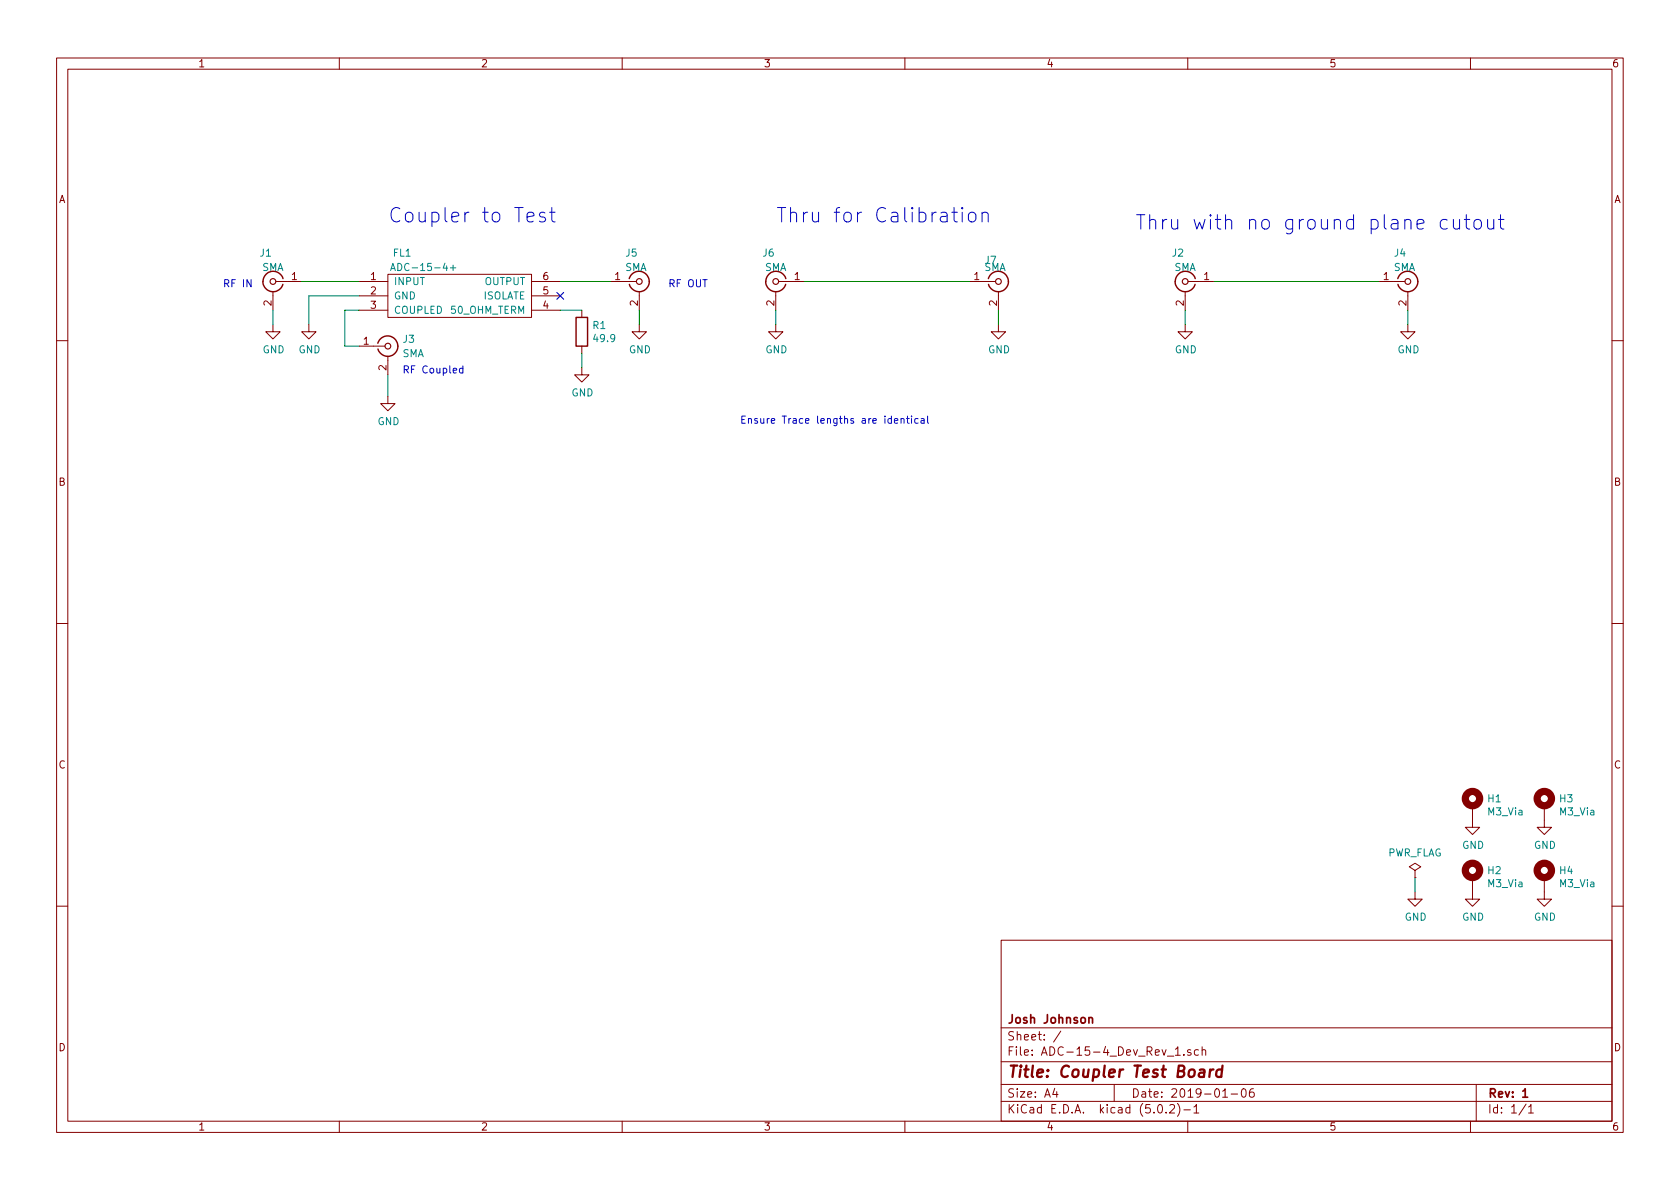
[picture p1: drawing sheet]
EESchema Schematic File Version 4
LIBS:ADC-15-4_Dev_Rev_1-cache
EELAYER 26 0
EELAYER END
$Descr A4 11693 8268
encoding utf-8
Sheet 1 1
Title "Coupler Test Board"
Date "2019-01-06"
Rev "1"
Comp "Josh Johnson"
Comment1 ""
Comment2 ""
Comment3 ""
Comment4 ""
$EndDescr
$Comp
L VNA_Symbols:ADC-15-4+ FL1
U 1 1
P 3150 1900
F 0 "FL1" H 2800 2050 50  0000 C CNN
F 1 "ADC-15-4+" H 2950 1950 50  0000 C CNN
F 2 "VNA_Footprints:CD542" H 3150 1900 50  0001 C CNN
F 3 "" H 3150 1900 50  0001 C CNN
	1    3150 1900
	1    0    0    -1  
$EndComp
$Comp
L Connector:Conn_Coaxial J1
U 1 1
P 1900 1950
F 0 "J1" H 1950 2150 50  0000 C CNN
F 1 "SMA" H 1900 2050 50  0000 C CNN
F 2 "VNA_Footprints:SMA_EDGE_MOUNT" H 1900 1950 50  0001 C CNN
F 3 " ~" H 1900 1950 50  0001 C CNN
	1    1900 1950
	-1   0    0    -1  
$EndComp
$Comp
L Connector:Conn_Coaxial J5
U 1 1
P 4450 1950
F 0 "J5" H 4350 2150 50  0000 L CNN
F 1 "SMA" H 4350 2050 50  0000 L CNN
F 2 "VNA_Footprints:SMA_EDGE_MOUNT" H 4450 1950 50  0001 C CNN
F 3 " ~" H 4450 1950 50  0001 C CNN
	1    4450 1950
	1    0    0    -1  
$EndComp
Wire Wire Line
	2100 1950 2500 1950
Wire Wire Line
	3900 1950 4250 1950
NoConn ~ 3900 2050
$Comp
L Device:R R1
U 1 1
P 4050 2300
F 0 "R1" H 4120 2346 50  0000 L CNN
F 1 "49.9" H 4120 2255 50  0000 L CNN
F 2 "Resistor_SMD:R_0603_1608Metric" V 3980 2300 50  0001 C CNN
F 3 "~" H 4050 2300 50  0001 C CNN
	1    4050 2300
	1    0    0    -1  
$EndComp
$Comp
L power:GND #PWR05
U 1 1
P 4050 2550
F 0 "#PWR05" H 4050 2300 50  0001 C CNN
F 1 "GND" H 4055 2377 50  0000 C CNN
F 2 "" H 4050 2550 50  0001 C CNN
F 3 "" H 4050 2550 50  0001 C CNN
	1    4050 2550
	1    0    0    -1  
$EndComp
$Comp
L power:GND #PWR07
U 1 1
P 4450 2250
F 0 "#PWR07" H 4450 2000 50  0001 C CNN
F 1 "GND" H 4455 2077 50  0000 C CNN
F 2 "" H 4450 2250 50  0001 C CNN
F 3 "" H 4450 2250 50  0001 C CNN
	1    4450 2250
	1    0    0    -1  
$EndComp
$Comp
L power:GND #PWR02
U 1 1
P 2150 2250
F 0 "#PWR02" H 2150 2000 50  0001 C CNN
F 1 "GND" H 2155 2077 50  0000 C CNN
F 2 "" H 2150 2250 50  0001 C CNN
F 3 "" H 2150 2250 50  0001 C CNN
	1    2150 2250
	1    0    0    -1  
$EndComp
$Comp
L power:GND #PWR01
U 1 1
P 1900 2250
F 0 "#PWR01" H 1900 2000 50  0001 C CNN
F 1 "GND" H 1905 2077 50  0000 C CNN
F 2 "" H 1900 2250 50  0001 C CNN
F 3 "" H 1900 2250 50  0001 C CNN
	1    1900 2250
	1    0    0    -1  
$EndComp
Wire Wire Line
	1900 2250 1900 2150
Wire Wire Line
	4450 2150 4450 2250
Wire Wire Line
	3900 2150 4050 2150
Wire Wire Line
	4050 2450 4050 2550
Wire Wire Line
	2500 2050 2150 2050
Wire Wire Line
	2150 2050 2150 2250
$Comp
L Connector:Conn_Coaxial J3
U 1 1
P 2700 2400
F 0 "J3" H 2800 2450 50  0000 L CNN
F 1 "SMA" H 2800 2350 50  0000 L CNN
F 2 "VNA_Footprints:SMA_EDGE_MOUNT" H 2700 2400 50  0001 C CNN
F 3 " ~" H 2700 2400 50  0001 C CNN
	1    2700 2400
	1    0    0    -1  
$EndComp
Wire Wire Line
	2500 2150 2400 2150
Wire Wire Line
	2400 2150 2400 2400
Wire Wire Line
	2400 2400 2500 2400
$Comp
L power:GND #PWR04
U 1 1
P 2700 2750
F 0 "#PWR04" H 2700 2500 50  0001 C CNN
F 1 "GND" H 2705 2577 50  0000 C CNN
F 2 "" H 2700 2750 50  0001 C CNN
F 3 "" H 2700 2750 50  0001 C CNN
	1    2700 2750
	1    0    0    -1  
$EndComp
Wire Wire Line
	2700 2750 2700 2600
$Comp
L Connector:Conn_Coaxial J2
U 1 1
P 8250 1950
F 0 "J2" H 8300 2150 50  0000 C CNN
F 1 "SMA" H 8250 2050 50  0000 C CNN
F 2 "VNA_Footprints:SMA_EDGE_MOUNT" H 8250 1950 50  0001 C CNN
F 3 " ~" H 8250 1950 50  0001 C CNN
	1    8250 1950
	-1   0    0    -1  
$EndComp
$Comp
L power:GND #PWR03
U 1 1
P 8250 2250
F 0 "#PWR03" H 8250 2000 50  0001 C CNN
F 1 "GND" H 8255 2077 50  0000 C CNN
F 2 "" H 8250 2250 50  0001 C CNN
F 3 "" H 8250 2250 50  0001 C CNN
	1    8250 2250
	1    0    0    -1  
$EndComp
Wire Wire Line
	8250 2250 8250 2150
$Comp
L Connector:Conn_Coaxial J4
U 1 1
P 9800 1950
F 0 "J4" H 9700 2150 50  0000 L CNN
F 1 "SMA" H 9700 2050 50  0000 L CNN
F 2 "VNA_Footprints:SMA_EDGE_MOUNT" H 9800 1950 50  0001 C CNN
F 3 " ~" H 9800 1950 50  0001 C CNN
	1    9800 1950
	1    0    0    -1  
$EndComp
$Comp
L power:GND #PWR06
U 1 1
P 9800 2250
F 0 "#PWR06" H 9800 2000 50  0001 C CNN
F 1 "GND" H 9805 2077 50  0000 C CNN
F 2 "" H 9800 2250 50  0001 C CNN
F 3 "" H 9800 2250 50  0001 C CNN
	1    9800 2250
	1    0    0    -1  
$EndComp
Wire Wire Line
	9800 2150 9800 2250
Wire Wire Line
	8450 1950 9600 1950
Text Notes 5150 2950 0    50   ~ 0
Ensure Trace lengths are identical\n
$Comp
L power:PWR_FLAG #FLG0101
U 1 1
P 9850 6100
F 0 "#FLG0101" H 9850 6175 50  0001 C CNN
F 1 "PWR_FLAG" H 9850 6274 50  0000 C CNN
F 2 "" H 9850 6100 50  0001 C CNN
F 3 "~" H 9850 6100 50  0001 C CNN
	1    9850 6100
	1    0    0    -1  
$EndComp
$Comp
L power:GND #PWR0101
U 1 1
P 9850 6200
F 0 "#PWR0101" H 9850 5950 50  0001 C CNN
F 1 "GND" H 9855 6027 50  0000 C CNN
F 2 "" H 9850 6200 50  0001 C CNN
F 3 "" H 9850 6200 50  0001 C CNN
	1    9850 6200
	1    0    0    -1  
$EndComp
Wire Wire Line
	9850 6200 9850 6100
Text Notes 2700 1550 0    100  ~ 0
Coupler to Test
Text Notes 5400 1550 0    100  ~ 0
Thru for Calibration
$Comp
L Mechanical:MountingHole_Pad H3
U 1 1
P 10750 5600
F 0 "H3" H 10850 5651 50  0000 L CNN
F 1 "M3_Via" H 10850 5560 50  0000 L CNN
F 2 "MountingHole:MountingHole_3.2mm_M3_Pad_Via" H 10750 5600 50  0001 C CNN
F 3 "~" H 10750 5600 50  0001 C CNN
	1    10750 5600
	1    0    0    -1  
$EndComp
$Comp
L Mechanical:MountingHole_Pad H1
U 1 1
P 10250 5600
F 0 "H1" H 10350 5651 50  0000 L CNN
F 1 "M3_Via" H 10350 5560 50  0000 L CNN
F 2 "MountingHole:MountingHole_3.2mm_M3_Pad_Via" H 10250 5600 50  0001 C CNN
F 3 "~" H 10250 5600 50  0001 C CNN
	1    10250 5600
	1    0    0    -1  
$EndComp
$Comp
L power:GND #PWR08
U 1 1
P 10250 5700
F 0 "#PWR08" H 10250 5450 50  0001 C CNN
F 1 "GND" H 10255 5527 50  0000 C CNN
F 2 "" H 10250 5700 50  0001 C CNN
F 3 "" H 10250 5700 50  0001 C CNN
	1    10250 5700
	1    0    0    -1  
$EndComp
$Comp
L power:GND #PWR010
U 1 1
P 10750 5700
F 0 "#PWR010" H 10750 5450 50  0001 C CNN
F 1 "GND" H 10755 5527 50  0000 C CNN
F 2 "" H 10750 5700 50  0001 C CNN
F 3 "" H 10750 5700 50  0001 C CNN
	1    10750 5700
	1    0    0    -1  
$EndComp
$Comp
L Mechanical:MountingHole_Pad H4
U 1 1
P 10750 6100
F 0 "H4" H 10850 6151 50  0000 L CNN
F 1 "M3_Via" H 10850 6060 50  0000 L CNN
F 2 "MountingHole:MountingHole_3.2mm_M3_Pad_Via" H 10750 6100 50  0001 C CNN
F 3 "~" H 10750 6100 50  0001 C CNN
	1    10750 6100
	1    0    0    -1  
$EndComp
$Comp
L Mechanical:MountingHole_Pad H2
U 1 1
P 10250 6100
F 0 "H2" H 10350 6151 50  0000 L CNN
F 1 "M3_Via" H 10350 6060 50  0000 L CNN
F 2 "MountingHole:MountingHole_3.2mm_M3_Pad_Via" H 10250 6100 50  0001 C CNN
F 3 "~" H 10250 6100 50  0001 C CNN
	1    10250 6100
	1    0    0    -1  
$EndComp
$Comp
L power:GND #PWR09
U 1 1
P 10250 6200
F 0 "#PWR09" H 10250 5950 50  0001 C CNN
F 1 "GND" H 10255 6027 50  0000 C CNN
F 2 "" H 10250 6200 50  0001 C CNN
F 3 "" H 10250 6200 50  0001 C CNN
	1    10250 6200
	1    0    0    -1  
$EndComp
$Comp
L power:GND #PWR011
U 1 1
P 10750 6200
F 0 "#PWR011" H 10750 5950 50  0001 C CNN
F 1 "GND" H 10755 6027 50  0000 C CNN
F 2 "" H 10750 6200 50  0001 C CNN
F 3 "" H 10750 6200 50  0001 C CNN
	1    10750 6200
	1    0    0    -1  
$EndComp
$Comp
L Connector:Conn_Coaxial J6
U 1 1
P 5400 1950
F 0 "J6" H 5450 2150 50  0000 C CNN
F 1 "SMA" H 5400 2050 50  0000 C CNN
F 2 "VNA_Footprints:SMA_EDGE_MOUNT" H 5400 1950 50  0001 C CNN
F 3 " ~" H 5400 1950 50  0001 C CNN
	1    5400 1950
	-1   0    0    -1  
$EndComp
$Comp
L power:GND #PWR012
U 1 1
P 5400 2250
F 0 "#PWR012" H 5400 2000 50  0001 C CNN
F 1 "GND" H 5405 2077 50  0000 C CNN
F 2 "" H 5400 2250 50  0001 C CNN
F 3 "" H 5400 2250 50  0001 C CNN
	1    5400 2250
	1    0    0    -1  
$EndComp
Wire Wire Line
	5400 2250 5400 2150
$Comp
L Connector:Conn_Coaxial J7
U 1 1
P 6950 1950
F 0 "J7" H 6850 2100 50  0000 L CNN
F 1 "SMA" H 6850 2050 50  0000 L CNN
F 2 "VNA_Footprints:SMA_EDGE_MOUNT" H 6950 1950 50  0001 C CNN
F 3 " ~" H 6950 1950 50  0001 C CNN
	1    6950 1950
	1    0    0    -1  
$EndComp
$Comp
L power:GND #PWR013
U 1 1
P 6950 2250
F 0 "#PWR013" H 6950 2000 50  0001 C CNN
F 1 "GND" H 6955 2077 50  0000 C CNN
F 2 "" H 6950 2250 50  0001 C CNN
F 3 "" H 6950 2250 50  0001 C CNN
	1    6950 2250
	1    0    0    -1  
$EndComp
Wire Wire Line
	6950 2150 6950 2250
Wire Wire Line
	5600 1950 6750 1950
Text Notes 7900 1600 0    100  ~ 0
Thru with no ground plane cutout\n
Text Notes 1550 2000 0    50   ~ 0
RF IN
Text Notes 4650 2000 0    50   ~ 0
RF OUT
Text Notes 2800 2600 0    50   ~ 0
RF Coupled
$EndSCHEMATC
